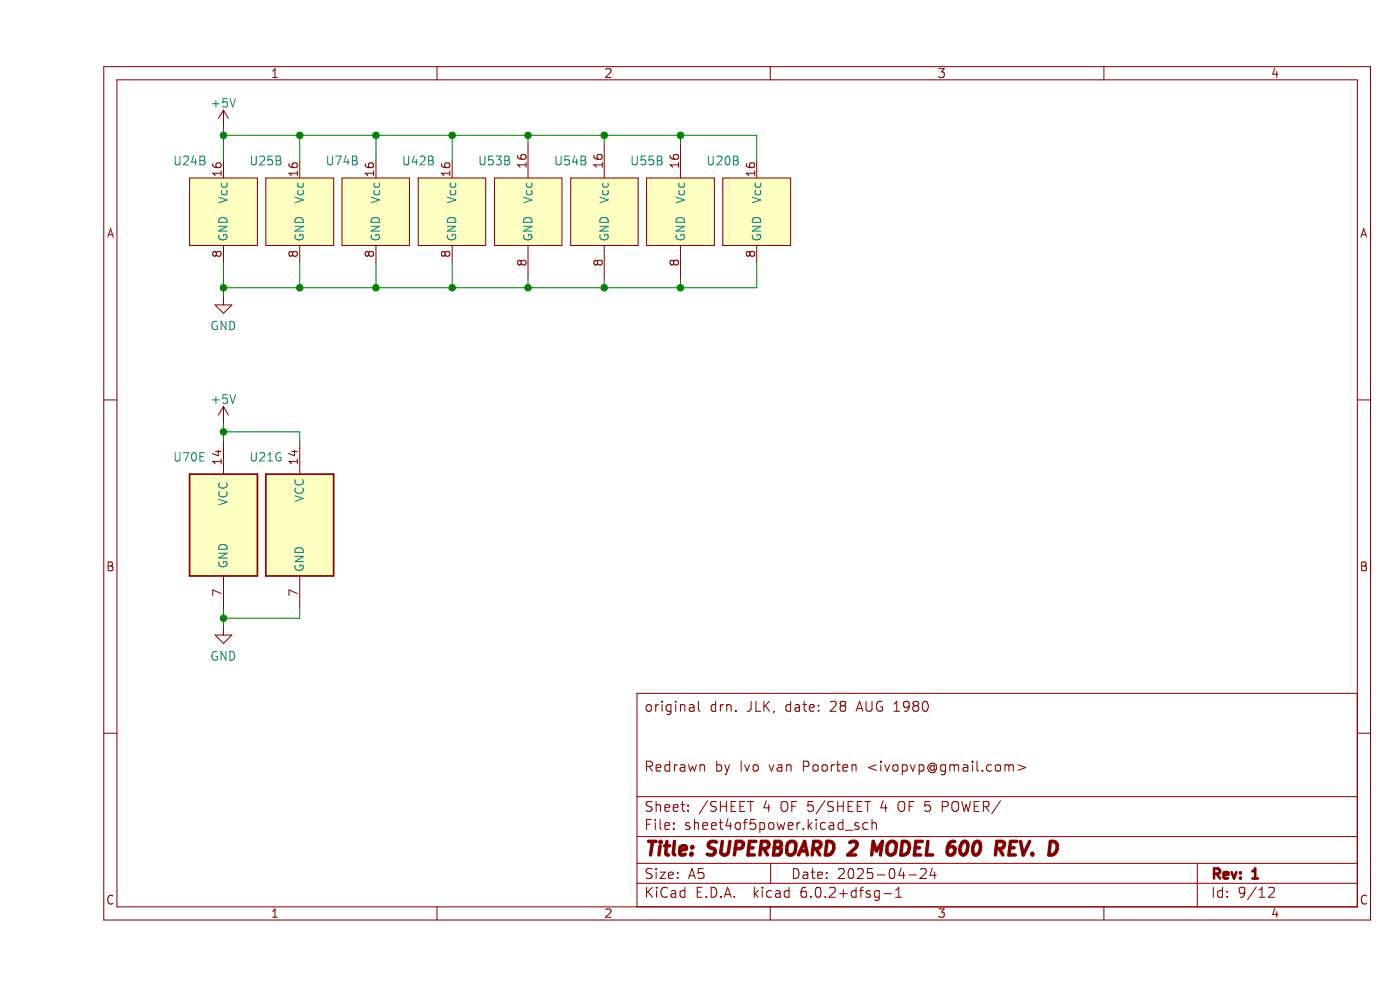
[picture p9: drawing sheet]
(kicad_sch (version 20211123) (generator eeschema)

 (paper "A5")

 (title_block
  (title "SUPERBOARD 2 MODEL 600 REV. D")
  (date "2025-04-24")
  (rev "1")
  (comment 1 "Redrawn by Ivo van Poorten <ivopvp@gmail.com>")
  (comment 4 "original drn. JLK, date: 28 AUG 1980")
  (comment 9 "original date: 28 AUG 1980"))

 (lib_symbols
  (symbol "74xx:74LS03" (pin_names (offset 1.016)) (in_bom yes) (on_board yes)
   (property "Reference" "U" (id 0) (at 0 1.27 0) (effects (font (size 1.27 1.27))))
   (property "Value" "74LS03" (id 1) (at 0 -1.27 0) (effects (font (size 1.27 1.27))))
   (property "Footprint" "" (id 2) (at 0 0 0) (effects (font (size 1.27 1.27)) hide))
   (property "Datasheet" "http://www.ti.com/lit/gpn/sn74LS03" (id 3) (at 0 0 0) (effects (font (size 1.27 1.27)) hide))
   (property "ki_locked" "" (id 4) (at 0 0 0) (effects (font (size 1.27 1.27))))
   (symbol "74LS03_1_1"
    (arc (start 0 -3.81) (mid 3.81 0) (end 0 3.81) (stroke (width 0.254) (type default) (color 0 0 0 0)) (fill (type background)))
    (polyline (pts (xy 0 3.81) (xy -3.81 3.81) (xy -3.81 -3.81) (xy 0 -3.81)) (stroke (width 0.254) (type default) (color 0 0 0 0)) (fill (type background)))
    (pin input line (at -7.62 2.54 0) (length 3.81) (name "~" (effects (font (size 1.27 1.27)))) (number "1" (effects (font (size 1.27 1.27)))))
    (pin input line (at -7.62 -2.54 0) (length 3.81) (name "~" (effects (font (size 1.27 1.27)))) (number "2" (effects (font (size 1.27 1.27)))))
    (pin open_collector inverted (at 7.62 0 180) (length 3.81) (name "~" (effects (font (size 1.27 1.27)))) (number "3" (effects (font (size 1.27 1.27))))))
   (symbol "74LS03_1_2"
    (arc (start -3.81 -3.81) (mid -2.589 0) (end -3.81 3.81) (stroke (width 0.254) (type default) (color 0 0 0 0)) (fill (type none)))
    (arc (start -0.6096 -3.81) (mid 2.1855 -2.584) (end 3.81 0) (stroke (width 0.254) (type default) (color 0 0 0 0)) (fill (type background)))
    (polyline (pts (xy -3.81 -3.81) (xy -0.635 -3.81)) (stroke (width 0.254) (type default) (color 0 0 0 0)) (fill (type background)))
    (polyline (pts (xy -3.81 3.81) (xy -0.635 3.81)) (stroke (width 0.254) (type default) (color 0 0 0 0)) (fill (type background)))
    (polyline (pts (xy -0.635 3.81) (xy -3.81 3.81) (xy -3.81 3.81) (xy -3.556 3.4036) (xy -3.0226 2.2606) (xy -2.6924 1.0414) (xy -2.6162 -0.254) (xy -2.7686 -1.4986) (xy -3.175 -2.7178) (xy -3.81 -3.81) (xy -3.81 -3.81) (xy -0.635 -3.81)) (stroke (width -25.4) (type default) (color 0 0 0 0)) (fill (type background)))
    (arc (start 3.81 0) (mid 2.1928 2.5925) (end -0.6096 3.81) (stroke (width 0.254) (type default) (color 0 0 0 0)) (fill (type background)))
    (pin input inverted (at -7.62 2.54 0) (length 4.318) (name "~" (effects (font (size 1.27 1.27)))) (number "1" (effects (font (size 1.27 1.27)))))
    (pin input inverted (at -7.62 -2.54 0) (length 4.318) (name "~" (effects (font (size 1.27 1.27)))) (number "2" (effects (font (size 1.27 1.27)))))
    (pin open_collector line (at 7.62 0 180) (length 3.81) (name "~" (effects (font (size 1.27 1.27)))) (number "3" (effects (font (size 1.27 1.27))))))
   (symbol "74LS03_2_1"
    (arc (start 0 -3.81) (mid 3.81 0) (end 0 3.81) (stroke (width 0.254) (type default) (color 0 0 0 0)) (fill (type background)))
    (polyline (pts (xy 0 3.81) (xy -3.81 3.81) (xy -3.81 -3.81) (xy 0 -3.81)) (stroke (width 0.254) (type default) (color 0 0 0 0)) (fill (type background)))
    (pin input line (at -7.62 2.54 0) (length 3.81) (name "~" (effects (font (size 1.27 1.27)))) (number "4" (effects (font (size 1.27 1.27)))))
    (pin input line (at -7.62 -2.54 0) (length 3.81) (name "~" (effects (font (size 1.27 1.27)))) (number "5" (effects (font (size 1.27 1.27)))))
    (pin open_collector inverted (at 7.62 0 180) (length 3.81) (name "~" (effects (font (size 1.27 1.27)))) (number "6" (effects (font (size 1.27 1.27))))))
   (symbol "74LS03_2_2"
    (arc (start -3.81 -3.81) (mid -2.589 0) (end -3.81 3.81) (stroke (width 0.254) (type default) (color 0 0 0 0)) (fill (type none)))
    (arc (start -0.6096 -3.81) (mid 2.1855 -2.584) (end 3.81 0) (stroke (width 0.254) (type default) (color 0 0 0 0)) (fill (type background)))
    (polyline (pts (xy -3.81 -3.81) (xy -0.635 -3.81)) (stroke (width 0.254) (type default) (color 0 0 0 0)) (fill (type background)))
    (polyline (pts (xy -3.81 3.81) (xy -0.635 3.81)) (stroke (width 0.254) (type default) (color 0 0 0 0)) (fill (type background)))
    (polyline (pts (xy -0.635 3.81) (xy -3.81 3.81) (xy -3.81 3.81) (xy -3.556 3.4036) (xy -3.0226 2.2606) (xy -2.6924 1.0414) (xy -2.6162 -0.254) (xy -2.7686 -1.4986) (xy -3.175 -2.7178) (xy -3.81 -3.81) (xy -3.81 -3.81) (xy -0.635 -3.81)) (stroke (width -25.4) (type default) (color 0 0 0 0)) (fill (type background)))
    (arc (start 3.81 0) (mid 2.1928 2.5925) (end -0.6096 3.81) (stroke (width 0.254) (type default) (color 0 0 0 0)) (fill (type background)))
    (pin input inverted (at -7.62 2.54 0) (length 4.318) (name "~" (effects (font (size 1.27 1.27)))) (number "4" (effects (font (size 1.27 1.27)))))
    (pin input inverted (at -7.62 -2.54 0) (length 4.318) (name "~" (effects (font (size 1.27 1.27)))) (number "5" (effects (font (size 1.27 1.27)))))
    (pin open_collector line (at 7.62 0 180) (length 3.81) (name "~" (effects (font (size 1.27 1.27)))) (number "6" (effects (font (size 1.27 1.27))))))
   (symbol "74LS03_3_1"
    (arc (start 0 -3.81) (mid 3.81 0) (end 0 3.81) (stroke (width 0.254) (type default) (color 0 0 0 0)) (fill (type background)))
    (polyline (pts (xy 0 3.81) (xy -3.81 3.81) (xy -3.81 -3.81) (xy 0 -3.81)) (stroke (width 0.254) (type default) (color 0 0 0 0)) (fill (type background)))
    (pin input line (at -7.62 -2.54 0) (length 3.81) (name "~" (effects (font (size 1.27 1.27)))) (number "10" (effects (font (size 1.27 1.27)))))
    (pin open_collector inverted (at 7.62 0 180) (length 3.81) (name "~" (effects (font (size 1.27 1.27)))) (number "8" (effects (font (size 1.27 1.27)))))
    (pin input line (at -7.62 2.54 0) (length 3.81) (name "~" (effects (font (size 1.27 1.27)))) (number "9" (effects (font (size 1.27 1.27))))))
   (symbol "74LS03_3_2"
    (arc (start -3.81 -3.81) (mid -2.589 0) (end -3.81 3.81) (stroke (width 0.254) (type default) (color 0 0 0 0)) (fill (type none)))
    (arc (start -0.6096 -3.81) (mid 2.1855 -2.584) (end 3.81 0) (stroke (width 0.254) (type default) (color 0 0 0 0)) (fill (type background)))
    (polyline (pts (xy -3.81 -3.81) (xy -0.635 -3.81)) (stroke (width 0.254) (type default) (color 0 0 0 0)) (fill (type background)))
    (polyline (pts (xy -3.81 3.81) (xy -0.635 3.81)) (stroke (width 0.254) (type default) (color 0 0 0 0)) (fill (type background)))
    (polyline (pts (xy -0.635 3.81) (xy -3.81 3.81) (xy -3.81 3.81) (xy -3.556 3.4036) (xy -3.0226 2.2606) (xy -2.6924 1.0414) (xy -2.6162 -0.254) (xy -2.7686 -1.4986) (xy -3.175 -2.7178) (xy -3.81 -3.81) (xy -3.81 -3.81) (xy -0.635 -3.81)) (stroke (width -25.4) (type default) (color 0 0 0 0)) (fill (type background)))
    (arc (start 3.81 0) (mid 2.1928 2.5925) (end -0.6096 3.81) (stroke (width 0.254) (type default) (color 0 0 0 0)) (fill (type background)))
    (pin input inverted (at -7.62 -2.54 0) (length 4.318) (name "~" (effects (font (size 1.27 1.27)))) (number "10" (effects (font (size 1.27 1.27)))))
    (pin open_collector line (at 7.62 0 180) (length 3.81) (name "~" (effects (font (size 1.27 1.27)))) (number "8" (effects (font (size 1.27 1.27)))))
    (pin input inverted (at -7.62 2.54 0) (length 4.318) (name "~" (effects (font (size 1.27 1.27)))) (number "9" (effects (font (size 1.27 1.27))))))
   (symbol "74LS03_4_1"
    (arc (start 0 -3.81) (mid 3.81 0) (end 0 3.81) (stroke (width 0.254) (type default) (color 0 0 0 0)) (fill (type background)))
    (polyline (pts (xy 0 3.81) (xy -3.81 3.81) (xy -3.81 -3.81) (xy 0 -3.81)) (stroke (width 0.254) (type default) (color 0 0 0 0)) (fill (type background)))
    (pin open_collector inverted (at 7.62 0 180) (length 3.81) (name "~" (effects (font (size 1.27 1.27)))) (number "11" (effects (font (size 1.27 1.27)))))
    (pin input line (at -7.62 2.54 0) (length 3.81) (name "~" (effects (font (size 1.27 1.27)))) (number "12" (effects (font (size 1.27 1.27)))))
    (pin input line (at -7.62 -2.54 0) (length 3.81) (name "~" (effects (font (size 1.27 1.27)))) (number "13" (effects (font (size 1.27 1.27))))))
   (symbol "74LS03_4_2"
    (arc (start -3.81 -3.81) (mid -2.589 0) (end -3.81 3.81) (stroke (width 0.254) (type default) (color 0 0 0 0)) (fill (type none)))
    (arc (start -0.6096 -3.81) (mid 2.1855 -2.584) (end 3.81 0) (stroke (width 0.254) (type default) (color 0 0 0 0)) (fill (type background)))
    (polyline (pts (xy -3.81 -3.81) (xy -0.635 -3.81)) (stroke (width 0.254) (type default) (color 0 0 0 0)) (fill (type background)))
    (polyline (pts (xy -3.81 3.81) (xy -0.635 3.81)) (stroke (width 0.254) (type default) (color 0 0 0 0)) (fill (type background)))
    (polyline (pts (xy -0.635 3.81) (xy -3.81 3.81) (xy -3.81 3.81) (xy -3.556 3.4036) (xy -3.0226 2.2606) (xy -2.6924 1.0414) (xy -2.6162 -0.254) (xy -2.7686 -1.4986) (xy -3.175 -2.7178) (xy -3.81 -3.81) (xy -3.81 -3.81) (xy -0.635 -3.81)) (stroke (width -25.4) (type default) (color 0 0 0 0)) (fill (type background)))
    (arc (start 3.81 0) (mid 2.1928 2.5925) (end -0.6096 3.81) (stroke (width 0.254) (type default) (color 0 0 0 0)) (fill (type background)))
    (pin open_collector line (at 7.62 0 180) (length 3.81) (name "~" (effects (font (size 1.27 1.27)))) (number "11" (effects (font (size 1.27 1.27)))))
    (pin input inverted (at -7.62 2.54 0) (length 4.318) (name "~" (effects (font (size 1.27 1.27)))) (number "12" (effects (font (size 1.27 1.27)))))
    (pin input inverted (at -7.62 -2.54 0) (length 4.318) (name "~" (effects (font (size 1.27 1.27)))) (number "13" (effects (font (size 1.27 1.27))))))
   (symbol "74LS03_5_0"
    (pin power_in line (at 0 12.7 270) (length 5.08) (name "VCC" (effects (font (size 1.27 1.27)))) (number "14" (effects (font (size 1.27 1.27)))))
    (pin power_in line (at 0 -12.7 90) (length 5.08) (name "GND" (effects (font (size 1.27 1.27)))) (number "7" (effects (font (size 1.27 1.27))))))
   (symbol "74LS03_5_1"
    (rectangle (start -5.08 7.62) (end 5.08 -7.62) (stroke (width 0.254) (type default) (color 0 0 0 0)) (fill (type background)))))
  (symbol "74xx:74LS04" (in_bom yes) (on_board yes)
   (property "Reference" "U" (id 0) (at 0 1.27 0) (effects (font (size 1.27 1.27))))
   (property "Value" "74LS04" (id 1) (at 0 -1.27 0) (effects (font (size 1.27 1.27))))
   (property "Footprint" "" (id 2) (at 0 0 0) (effects (font (size 1.27 1.27)) hide))
   (property "Datasheet" "http://www.ti.com/lit/gpn/sn74LS04" (id 3) (at 0 0 0) (effects (font (size 1.27 1.27)) hide))
   (property "ki_locked" "" (id 4) (at 0 0 0) (effects (font (size 1.27 1.27))))
   (symbol "74LS04_1_0"
    (polyline (pts (xy -3.81 3.81) (xy -3.81 -3.81) (xy 3.81 0) (xy -3.81 3.81)) (stroke (width 0.254) (type default) (color 0 0 0 0)) (fill (type background)))
    (pin input line (at -7.62 0 0) (length 3.81) (name "~" (effects (font (size 1.27 1.27)))) (number "1" (effects (font (size 1.27 1.27)))))
    (pin output inverted (at 7.62 0 180) (length 3.81) (name "~" (effects (font (size 1.27 1.27)))) (number "2" (effects (font (size 1.27 1.27))))))
   (symbol "74LS04_2_0"
    (polyline (pts (xy -3.81 3.81) (xy -3.81 -3.81) (xy 3.81 0) (xy -3.81 3.81)) (stroke (width 0.254) (type default) (color 0 0 0 0)) (fill (type background)))
    (pin input line (at -7.62 0 0) (length 3.81) (name "~" (effects (font (size 1.27 1.27)))) (number "3" (effects (font (size 1.27 1.27)))))
    (pin output inverted (at 7.62 0 180) (length 3.81) (name "~" (effects (font (size 1.27 1.27)))) (number "4" (effects (font (size 1.27 1.27))))))
   (symbol "74LS04_3_0"
    (polyline (pts (xy -3.81 3.81) (xy -3.81 -3.81) (xy 3.81 0) (xy -3.81 3.81)) (stroke (width 0.254) (type default) (color 0 0 0 0)) (fill (type background)))
    (pin input line (at -7.62 0 0) (length 3.81) (name "~" (effects (font (size 1.27 1.27)))) (number "5" (effects (font (size 1.27 1.27)))))
    (pin output inverted (at 7.62 0 180) (length 3.81) (name "~" (effects (font (size 1.27 1.27)))) (number "6" (effects (font (size 1.27 1.27))))))
   (symbol "74LS04_4_0"
    (polyline (pts (xy -3.81 3.81) (xy -3.81 -3.81) (xy 3.81 0) (xy -3.81 3.81)) (stroke (width 0.254) (type default) (color 0 0 0 0)) (fill (type background)))
    (pin output inverted (at 7.62 0 180) (length 3.81) (name "~" (effects (font (size 1.27 1.27)))) (number "8" (effects (font (size 1.27 1.27)))))
    (pin input line (at -7.62 0 0) (length 3.81) (name "~" (effects (font (size 1.27 1.27)))) (number "9" (effects (font (size 1.27 1.27))))))
   (symbol "74LS04_5_0"
    (polyline (pts (xy -3.81 3.81) (xy -3.81 -3.81) (xy 3.81 0) (xy -3.81 3.81)) (stroke (width 0.254) (type default) (color 0 0 0 0)) (fill (type background)))
    (pin output inverted (at 7.62 0 180) (length 3.81) (name "~" (effects (font (size 1.27 1.27)))) (number "10" (effects (font (size 1.27 1.27)))))
    (pin input line (at -7.62 0 0) (length 3.81) (name "~" (effects (font (size 1.27 1.27)))) (number "11" (effects (font (size 1.27 1.27))))))
   (symbol "74LS04_6_0"
    (polyline (pts (xy -3.81 3.81) (xy -3.81 -3.81) (xy 3.81 0) (xy -3.81 3.81)) (stroke (width 0.254) (type default) (color 0 0 0 0)) (fill (type background)))
    (pin output inverted (at 7.62 0 180) (length 3.81) (name "~" (effects (font (size 1.27 1.27)))) (number "12" (effects (font (size 1.27 1.27)))))
    (pin input line (at -7.62 0 0) (length 3.81) (name "~" (effects (font (size 1.27 1.27)))) (number "13" (effects (font (size 1.27 1.27))))))
   (symbol "74LS04_7_0"
    (pin power_in line (at 0 12.7 270) (length 5.08) (name "VCC" (effects (font (size 1.27 1.27)))) (number "14" (effects (font (size 1.27 1.27)))))
    (pin power_in line (at 0 -12.7 90) (length 5.08) (name "GND" (effects (font (size 1.27 1.27)))) (number "7" (effects (font (size 1.27 1.27))))))
   (symbol "74LS04_7_1"
    (rectangle (start -5.08 7.62) (end 5.08 -7.62) (stroke (width 0.254) (type default) (color 0 0 0 0)) (fill (type background)))))
  (symbol "OSI600D:8T28 RE{slash}BE AT BOTTOM MIRRORED" (in_bom yes) (on_board yes)
   (property "Reference" "U" (id 0) (at 6.35 6.35 0) (effects (font (size 1.27 1.27)) (justify left)))
   (property "Value" "8T28 RE{slash}BE AT BOTTOM MIRRORED" (id 1) (at -6.35 6.35 0) (effects (font (size 1.27 1.27)) hide))
   (property "Footprint" "" (id 2) (at -10.16 5.08 0) (effects (font (size 1.27 1.27)) hide))
   (property "Datasheet" "" (id 3) (at -10.16 5.08 0) (effects (font (size 1.27 1.27)) hide))
   (property "ki_locked" "" (id 4) (at 0 0 0) (effects (font (size 1.27 1.27))))
   (symbol "8T28 RE{slash}BE AT BOTTOM MIRRORED_1_0"
    (text "2" (at 0 -13.97 0) (effects (font (size 2.54 2.54))))
    (text "8" (at 0 -17.78 0) (effects (font (size 2.54 2.54))))
    (text "8" (at 0 -6.35 0) (effects (font (size 2.54 2.54))))
    (text "T" (at 0 -10.16 0) (effects (font (size 2.54 2.54)))))
   (symbol "8T28 RE{slash}BE AT BOTTOM MIRRORED_1_1"
    (rectangle (start -6.35 0) (end 6.35 -25.4) (stroke (width 0.1524) (type default) (color 0 0 0 0)) (fill (type background)))
    (pin input inverted (at -2.54 -30.48 90) (length 5.08) (name "RE" (effects (font (size 1.27 1.27)))) (number "1" (effects (font (size 1.27 1.27)))))
    (pin bidirectional inverted (at 11.43 -2.54 180) (length 5.08) (name "B2" (effects (font (size 1.27 1.27)))) (number "10" (effects (font (size 1.27 1.27)))))
    (pin tri_state line (at -11.43 -2.54 0) (length 5.08) (name "R2" (effects (font (size 1.27 1.27)))) (number "11" (effects (font (size 1.27 1.27)))))
    (pin input line (at -11.43 -20.32 0) (length 5.08) (name "D3" (effects (font (size 1.27 1.27)))) (number "12" (effects (font (size 1.27 1.27)))))
    (pin bidirectional inverted (at 11.43 -17.78 180) (length 5.08) (name "B3" (effects (font (size 1.27 1.27)))) (number "13" (effects (font (size 1.27 1.27)))))
    (pin tri_state line (at -11.43 -17.78 0) (length 5.08) (name "R3" (effects (font (size 1.27 1.27)))) (number "14" (effects (font (size 1.27 1.27)))))
    (pin input line (at 2.54 -30.48 90) (length 5.08) (name "BE" (effects (font (size 1.27 1.27)))) (number "15" (effects (font (size 1.27 1.27)))))
    (pin tri_state line (at -11.43 -7.62 0) (length 5.08) (name "R0" (effects (font (size 1.27 1.27)))) (number "2" (effects (font (size 1.27 1.27)))))
    (pin bidirectional inverted (at 11.43 -7.62 180) (length 5.08) (name "B0" (effects (font (size 1.27 1.27)))) (number "3" (effects (font (size 1.27 1.27)))))
    (pin input line (at -11.43 -10.16 0) (length 5.08) (name "D0" (effects (font (size 1.27 1.27)))) (number "4" (effects (font (size 1.27 1.27)))))
    (pin tri_state line (at -11.43 -12.7 0) (length 5.08) (name "R1" (effects (font (size 1.27 1.27)))) (number "5" (effects (font (size 1.27 1.27)))))
    (pin bidirectional inverted (at 11.43 -12.7 180) (length 5.08) (name "B1" (effects (font (size 1.27 1.27)))) (number "6" (effects (font (size 1.27 1.27)))))
    (pin input line (at -11.43 -15.24 0) (length 5.08) (name "D1" (effects (font (size 1.27 1.27)))) (number "7" (effects (font (size 1.27 1.27)))))
    (pin input line (at -11.43 -5.08 0) (length 5.08) (name "D2" (effects (font (size 1.27 1.27)))) (number "9" (effects (font (size 1.27 1.27))))))
   (symbol "8T28 RE{slash}BE AT BOTTOM MIRRORED_2_1"
    (rectangle (start -5.08 0) (end 5.08 -10.16) (stroke (width 0.1524) (type default) (color 0 0 0 0)) (fill (type background)))
    (pin power_in line (at 0 2.54 270) (length 2.54) (name "Vcc" (effects (font (size 1.27 1.27)))) (number "16" (effects (font (size 1.27 1.27)))))
    (pin power_in line (at 0 -12.7 90) (length 2.54) (name "GND" (effects (font (size 1.27 1.27)))) (number "8" (effects (font (size 1.27 1.27)))))))
  (symbol "OSI600D:8T28 RE{slash}BE ON TOP MIRRORED" (in_bom yes) (on_board yes)
   (property "Reference" "U" (id 0) (at 5.08 12.7 0) (effects (font (size 1.27 1.27)) (justify left)))
   (property "Value" "8T28 RE{slash}BE ON TOP MIRRORED" (id 1) (at -6.35 12.7 0) (effects (font (size 1.27 1.27)) hide))
   (property "Footprint" "" (id 2) (at -8.89 -2.54 0) (effects (font (size 1.27 1.27)) hide))
   (property "Datasheet" "" (id 3) (at -8.89 -2.54 0) (effects (font (size 1.27 1.27)) hide))
   (property "ki_locked" "" (id 4) (at 0 0 0) (effects (font (size 1.27 1.27))))
   (symbol "8T28 RE{slash}BE ON TOP MIRRORED_1_0"
    (text "2" (at 0 -15.24 0) (effects (font (size 2.54 2.54))))
    (text "8" (at 0 -19.05 0) (effects (font (size 2.54 2.54))))
    (text "8" (at 0 -7.62 0) (effects (font (size 2.54 2.54))))
    (text "T" (at 0 -11.43 0) (effects (font (size 2.54 2.54)))))
   (symbol "8T28 RE{slash}BE ON TOP MIRRORED_1_1"
    (rectangle (start -6.35 0) (end 6.35 -25.4) (stroke (width 0.1524) (type default) (color 0 0 0 0)) (fill (type background)))
    (pin input inverted (at -2.54 5.08 270) (length 5.08) (name "RE" (effects (font (size 1.27 1.27)))) (number "1" (effects (font (size 1.27 1.27)))))
    (pin bidirectional inverted (at 11.43 -5.08 180) (length 5.08) (name "B2" (effects (font (size 1.27 1.27)))) (number "10" (effects (font (size 1.27 1.27)))))
    (pin tri_state line (at -11.43 -5.08 0) (length 5.08) (name "R2" (effects (font (size 1.27 1.27)))) (number "11" (effects (font (size 1.27 1.27)))))
    (pin input line (at -11.43 -22.86 0) (length 5.08) (name "D3" (effects (font (size 1.27 1.27)))) (number "12" (effects (font (size 1.27 1.27)))))
    (pin bidirectional inverted (at 11.43 -20.32 180) (length 5.08) (name "B3" (effects (font (size 1.27 1.27)))) (number "13" (effects (font (size 1.27 1.27)))))
    (pin tri_state line (at -11.43 -20.32 0) (length 5.08) (name "R3" (effects (font (size 1.27 1.27)))) (number "14" (effects (font (size 1.27 1.27)))))
    (pin input line (at 2.54 5.08 270) (length 5.08) (name "BE" (effects (font (size 1.27 1.27)))) (number "15" (effects (font (size 1.27 1.27)))))
    (pin tri_state line (at -11.43 -10.16 0) (length 5.08) (name "R0" (effects (font (size 1.27 1.27)))) (number "2" (effects (font (size 1.27 1.27)))))
    (pin bidirectional inverted (at 11.43 -10.16 180) (length 5.08) (name "B0" (effects (font (size 1.27 1.27)))) (number "3" (effects (font (size 1.27 1.27)))))
    (pin input line (at -11.43 -12.7 0) (length 5.08) (name "D0" (effects (font (size 1.27 1.27)))) (number "4" (effects (font (size 1.27 1.27)))))
    (pin tri_state line (at -11.43 -15.24 0) (length 5.08) (name "R1" (effects (font (size 1.27 1.27)))) (number "5" (effects (font (size 1.27 1.27)))))
    (pin bidirectional inverted (at 11.43 -15.24 180) (length 5.08) (name "B1" (effects (font (size 1.27 1.27)))) (number "6" (effects (font (size 1.27 1.27)))))
    (pin input line (at -11.43 -17.78 0) (length 5.08) (name "D1" (effects (font (size 1.27 1.27)))) (number "7" (effects (font (size 1.27 1.27)))))
    (pin input line (at -11.43 -7.62 0) (length 5.08) (name "D2" (effects (font (size 1.27 1.27)))) (number "9" (effects (font (size 1.27 1.27))))))
   (symbol "8T28 RE{slash}BE ON TOP MIRRORED_2_1"
    (rectangle (start -5.08 0) (end 5.08 -10.16) (stroke (width 0.1524) (type default) (color 0 0 0 0)) (fill (type background)))
    (pin power_in line (at 0 2.54 270) (length 2.54) (name "Vcc" (effects (font (size 1.27 1.27)))) (number "16" (effects (font (size 1.27 1.27)))))
    (pin power_in line (at 0 -12.7 90) (length 2.54) (name "GND" (effects (font (size 1.27 1.27)))) (number "8" (effects (font (size 1.27 1.27)))))))
  (symbol "OSI600D:LS138 U20" (in_bom yes) (on_board yes)
   (property "Reference" "U" (id 0) (at 0 3.81 0) (effects (font (size 1.27 1.27))))
   (property "Value" "LS138 U20" (id 1) (at 0 1.27 0) (effects (font (size 1.27 1.27))))
   (property "Footprint" "" (id 2) (at 0 0 0) (effects (font (size 1.27 1.27)) hide))
   (property "Datasheet" "" (id 3) (at 0 0 0) (effects (font (size 1.27 1.27)) hide))
   (symbol "LS138 U20_1_0"
    (rectangle (start 0 0) (end 12.7 -20.32) (stroke (width 0.1524) (type default) (color 0 0 0 0)) (fill (type background)))
    (text "1" (at 6.35 -10.16 0) (effects (font (size 1.905 1.905))))
    (text "3" (at 6.35 -12.7 0) (effects (font (size 1.905 1.905))))
    (text "8" (at 6.35 -15.24 0) (effects (font (size 1.905 1.905))))
    (text "L" (at 6.35 -5.08 0) (effects (font (size 1.905 1.905))))
    (text "S" (at 6.35 -7.62 0) (effects (font (size 1.905 1.905))))
    (pin no_connect inverted (at 30.48 -11.43 90) (length 2.54) hide (name "Y1" (effects (font (size 1.27 1.27)))) (number "14" (effects (font (size 1.27 1.27))))))
   (symbol "LS138 U20_1_1"
    (pin input line (at -5.08 -2.54 0) (length 5.08) (name "A" (effects (font (size 1.27 1.27)))) (number "1" (effects (font (size 1.27 1.27)))))
    (pin output inverted (at 17.78 -5.08 180) (length 5.08) (name "Y5" (effects (font (size 1.27 1.27)))) (number "10" (effects (font (size 1.27 1.27)))))
    (pin output inverted (at 17.78 -12.7 180) (length 5.08) (name "Y4" (effects (font (size 1.27 1.27)))) (number "11" (effects (font (size 1.27 1.27)))))
    (pin output inverted (at 17.78 -7.62 180) (length 5.08) (name "Y3" (effects (font (size 1.27 1.27)))) (number "12" (effects (font (size 1.27 1.27)))))
    (pin output inverted (at 17.78 -17.78 180) (length 5.08) (name "Y2" (effects (font (size 1.27 1.27)))) (number "13" (effects (font (size 1.27 1.27)))))
    (pin output inverted (at 17.78 -10.16 180) (length 5.08) (name "Y0" (effects (font (size 1.27 1.27)))) (number "15" (effects (font (size 1.27 1.27)))))
    (pin input line (at -5.08 -5.08 0) (length 5.08) (name "B" (effects (font (size 1.27 1.27)))) (number "2" (effects (font (size 1.27 1.27)))))
    (pin input line (at -5.08 -7.62 0) (length 5.08) (name "C" (effects (font (size 1.27 1.27)))) (number "3" (effects (font (size 1.27 1.27)))))
    (pin input inverted (at -5.08 -15.24 0) (length 5.08) (name "G2A" (effects (font (size 1.27 1.27)))) (number "4" (effects (font (size 1.27 1.27)))))
    (pin input inverted (at -5.08 -17.78 0) (length 5.08) (name "G2B" (effects (font (size 1.27 1.27)))) (number "5" (effects (font (size 1.27 1.27)))))
    (pin input line (at -5.08 -12.7 0) (length 5.08) (name "G1" (effects (font (size 1.27 1.27)))) (number "6" (effects (font (size 1.27 1.27)))))
    (pin output inverted (at 17.78 -2.54 180) (length 5.08) (name "Y7" (effects (font (size 1.27 1.27)))) (number "7" (effects (font (size 1.27 1.27)))))
    (pin output inverted (at 17.78 -15.24 180) (length 5.08) (name "Y6" (effects (font (size 1.27 1.27)))) (number "9" (effects (font (size 1.27 1.27))))))
   (symbol "LS138 U20_2_0"
    (rectangle (start 0 0) (end 10.16 -10.16) (stroke (width 0.1524) (type default) (color 0 0 0 0)) (fill (type background))))
   (symbol "LS138 U20_2_1"
    (pin power_in line (at 5.08 2.54 270) (length 2.54) (name "Vcc" (effects (font (size 1.27 1.27)))) (number "16" (effects (font (size 1.27 1.27)))))
    (pin power_in line (at 5.08 -12.7 90) (length 2.54) (name "GND" (effects (font (size 1.27 1.27)))) (number "8" (effects (font (size 1.27 1.27)))))))
  (symbol "OSI600D:LS157 ALT" (in_bom yes) (on_board yes)
   (property "Reference" "U" (id 0) (at -3.81 3.81 0) (effects (font (size 1.27 1.27))))
   (property "Value" "LS157 ALT" (id 1) (at -3.81 1.27 0) (effects (font (size 1.27 1.27)) hide))
   (property "Footprint" "" (id 2) (at -3.81 0 0) (effects (font (size 1.27 1.27)) hide))
   (property "Datasheet" "" (id 3) (at -3.81 0 0) (effects (font (size 1.27 1.27)) hide))
   (symbol "LS157 ALT_1_0"
    (rectangle (start 0 0) (end 10.16 -21.59) (stroke (width 0.1524) (type default) (color 0 0 0 0)) (fill (type background)))
    (text "1" (at 5.08 -10.16 0) (effects (font (size 1.905 1.905))))
    (text "5" (at 5.08 -12.7 0) (effects (font (size 1.905 1.905))))
    (text "7" (at 5.08 -15.24 0) (effects (font (size 1.905 1.905))))
    (text "L" (at 5.08 -5.08 0) (effects (font (size 1.905 1.905))))
    (text "S" (at 5.08 -7.62 0) (effects (font (size 1.905 1.905)))))
   (symbol "LS157 ALT_1_1"
    (pin input line (at 3.81 -26.67 90) (length 5.08) (name "S" (effects (font (size 1.27 1.27)))) (number "1" (effects (font (size 1.27 1.27)))))
    (pin input line (at -2.54 -16.51 0) (length 2.54) (name "3B" (effects (font (size 1.27 1.27)))) (number "10" (effects (font (size 1.27 1.27)))))
    (pin input line (at -2.54 -6.35 0) (length 2.54) (name "3A" (effects (font (size 1.27 1.27)))) (number "11" (effects (font (size 1.27 1.27)))))
    (pin output line (at 12.7 -16.51 180) (length 2.54) (name "4Y" (effects (font (size 1.27 1.27)))) (number "12" (effects (font (size 1.27 1.27)))))
    (pin input line (at -2.54 -19.05 0) (length 2.54) (name "4B" (effects (font (size 1.27 1.27)))) (number "13" (effects (font (size 1.27 1.27)))))
    (pin input line (at -2.54 -8.89 0) (length 2.54) (name "4A" (effects (font (size 1.27 1.27)))) (number "14" (effects (font (size 1.27 1.27)))))
    (pin input inverted (at 6.35 -26.67 90) (length 5.08) (name "G" (effects (font (size 1.27 1.27)))) (number "15" (effects (font (size 1.27 1.27)))))
    (pin input line (at -2.54 -1.27 0) (length 2.54) (name "1A" (effects (font (size 1.27 1.27)))) (number "2" (effects (font (size 1.27 1.27)))))
    (pin input line (at -2.54 -11.43 0) (length 2.54) (name "1B" (effects (font (size 1.27 1.27)))) (number "3" (effects (font (size 1.27 1.27)))))
    (pin output line (at 12.7 -1.27 180) (length 2.54) (name "1Y" (effects (font (size 1.27 1.27)))) (number "4" (effects (font (size 1.27 1.27)))))
    (pin input line (at -2.54 -3.81 0) (length 2.54) (name "2A" (effects (font (size 1.27 1.27)))) (number "5" (effects (font (size 1.27 1.27)))))
    (pin input line (at -2.54 -13.97 0) (length 2.54) (name "2B" (effects (font (size 1.27 1.27)))) (number "6" (effects (font (size 1.27 1.27)))))
    (pin output line (at 12.7 -6.35 180) (length 2.54) (name "2Y" (effects (font (size 1.27 1.27)))) (number "7" (effects (font (size 1.27 1.27)))))
    (pin output line (at 12.7 -11.43 180) (length 2.54) (name "3Y" (effects (font (size 1.27 1.27)))) (number "9" (effects (font (size 1.27 1.27))))))
   (symbol "LS157 ALT_2_0"
    (rectangle (start 0 0) (end 10.16 -10.16) (stroke (width 0.1524) (type default) (color 0 0 0 0)) (fill (type background))))
   (symbol "LS157 ALT_2_1"
    (pin power_in line (at 5.08 5.08 270) (length 5.08) (name "Vcc" (effects (font (size 1.27 1.27)))) (number "16" (effects (font (size 1.27 1.27)))))
    (pin power_in line (at 5.08 -15.24 90) (length 5.08) (name "GND" (effects (font (size 1.27 1.27)))) (number "8" (effects (font (size 1.27 1.27)))))))
  (symbol "OSI600D:LS165" (in_bom yes) (on_board yes)
   (property "Reference" "U" (id 0) (at -3.81 5.08 0) (effects (font (size 1.27 1.27))))
   (property "Value" "LS165" (id 1) (at -3.81 2.54 0) (effects (font (size 1.27 1.27))))
   (property "Footprint" "" (id 2) (at -3.81 2.54 0) (effects (font (size 1.27 1.27)) hide))
   (property "Datasheet" "" (id 3) (at -3.81 2.54 0) (effects (font (size 1.27 1.27)) hide))
   (symbol "LS165_1_0"
    (rectangle (start 0 0) (end 11.43 -30.48) (stroke (width 0.1524) (type default) (color 0 0 0 0)) (fill (type background)))
    (text "1" (at 5.08 -12.7 0) (effects (font (size 1.905 1.905))))
    (text "5" (at 5.08 -17.78 0) (effects (font (size 1.905 1.905))))
    (text "6" (at 5.08 -15.24 0) (effects (font (size 1.905 1.905))))
    (text "L" (at 5.08 -7.62 0) (effects (font (size 1.905 1.905))))
    (text "S" (at 5.08 -10.16 0) (effects (font (size 1.905 1.905))))
    (pin no_connect inverted (at 25.4 -12.7 90) (length 2.54) hide (name "~{QH}" (effects (font (size 1.27 1.27)))) (number "7" (effects (font (size 1.27 1.27))))))
   (symbol "LS165_1_1"
    (pin input line (at -2.54 -22.86 0) (length 2.54) (name "SH/~{LD}" (effects (font (size 1.27 1.27)))) (number "1" (effects (font (size 1.27 1.27)))))
    (pin input line (at 7.62 -35.56 90) (length 5.08) (name "SER" (effects (font (size 1.27 1.27)))) (number "10" (effects (font (size 1.27 1.27)))))
    (pin input line (at -2.54 -20.32 0) (length 2.54) (name "A" (effects (font (size 1.27 1.27)))) (number "11" (effects (font (size 1.27 1.27)))))
    (pin input line (at -2.54 -17.78 0) (length 2.54) (name "B" (effects (font (size 1.27 1.27)))) (number "12" (effects (font (size 1.27 1.27)))))
    (pin input line (at -2.54 -15.24 0) (length 2.54) (name "C" (effects (font (size 1.27 1.27)))) (number "13" (effects (font (size 1.27 1.27)))))
    (pin input line (at -2.54 -12.7 0) (length 2.54) (name "D" (effects (font (size 1.27 1.27)))) (number "14" (effects (font (size 1.27 1.27)))))
    (pin input inverted (at 3.81 -35.56 90) (length 5.08) (name "~{CE}" (effects (font (size 1.27 1.27)))) (number "15" (effects (font (size 1.27 1.27)))))
    (pin input clock (at -2.54 -25.4 0) (length 2.54) (name "CLK" (effects (font (size 1.27 1.27)))) (number "2" (effects (font (size 1.27 1.27)))))
    (pin input line (at -2.54 -10.16 0) (length 2.54) (name "E" (effects (font (size 1.27 1.27)))) (number "3" (effects (font (size 1.27 1.27)))))
    (pin input line (at -2.54 -7.62 0) (length 2.54) (name "F" (effects (font (size 1.27 1.27)))) (number "4" (effects (font (size 1.27 1.27)))))
    (pin input line (at -2.54 -5.08 0) (length 2.54) (name "G" (effects (font (size 1.27 1.27)))) (number "5" (effects (font (size 1.27 1.27)))))
    (pin input line (at -2.54 -2.54 0) (length 2.54) (name "H" (effects (font (size 1.27 1.27)))) (number "6" (effects (font (size 1.27 1.27)))))
    (pin output line (at 13.97 -2.54 180) (length 2.54) (name "QH" (effects (font (size 1.27 1.27)))) (number "9" (effects (font (size 1.27 1.27))))))
   (symbol "LS165_2_0"
    (rectangle (start 0 0) (end 10.16 -10.16) (stroke (width 0.1524) (type default) (color 0 0 0 0)) (fill (type background))))
   (symbol "LS165_2_1"
    (pin power_in line (at 5.08 2.54 270) (length 2.54) (name "Vcc" (effects (font (size 1.27 1.27)))) (number "16" (effects (font (size 1.27 1.27)))))
    (pin power_in line (at 5.08 -12.7 90) (length 2.54) (name "GND" (effects (font (size 1.27 1.27)))) (number "8" (effects (font (size 1.27 1.27)))))))
  (symbol "power:+5V" (power) (pin_names (offset 0)) (in_bom yes) (on_board yes)
   (property "Reference" "#PWR" (id 0) (at 0 -3.81 0) (effects (font (size 1.27 1.27)) hide))
   (property "Value" "+5V" (id 1) (at 0 3.556 0) (effects (font (size 1.27 1.27))))
   (property "Footprint" "" (id 2) (at 0 0 0) (effects (font (size 1.27 1.27)) hide))
   (property "Datasheet" "" (id 3) (at 0 0 0) (effects (font (size 1.27 1.27)) hide))
   (symbol "+5V_0_1"
    (polyline (pts (xy -0.762 1.27) (xy 0 2.54)) (stroke (width 0) (type default) (color 0 0 0 0)) (fill (type none)))
    (polyline (pts (xy 0 0) (xy 0 2.54)) (stroke (width 0) (type default) (color 0 0 0 0)) (fill (type none)))
    (polyline (pts (xy 0 2.54) (xy 0.762 1.27)) (stroke (width 0) (type default) (color 0 0 0 0)) (fill (type none))))
   (symbol "+5V_1_1"
    (pin power_in line (at 0 0 90) (length 0) hide (name "+5V" (effects (font (size 1.27 1.27)))) (number "1" (effects (font (size 1.27 1.27)))))))
  (symbol "power:GND" (power) (pin_names (offset 0)) (in_bom yes) (on_board yes)
   (property "Reference" "#PWR" (id 0) (at 0 -6.35 0) (effects (font (size 1.27 1.27)) hide))
   (property "Value" "GND" (id 1) (at 0 -3.81 0) (effects (font (size 1.27 1.27))))
   (property "Footprint" "" (id 2) (at 0 0 0) (effects (font (size 1.27 1.27)) hide))
   (property "Datasheet" "" (id 3) (at 0 0 0) (effects (font (size 1.27 1.27)) hide))
   (symbol "GND_0_1"
    (polyline (pts (xy 0 0) (xy 0 -1.27) (xy 1.27 -1.27) (xy 0 -2.54) (xy -1.27 -1.27) (xy 0 -1.27)) (stroke (width 0) (type default) (color 0 0 0 0)) (fill (type none))))
   (symbol "GND_1_1"
    (pin power_in line (at 0 0 270) (length 0) hide (name "GND" (effects (font (size 1.27 1.27)))) (number "1" (effects (font (size 1.27 1.27))))))))

 (junction (at 39.37 43.18) (diameter 0) (color 0 0 0 0))
 (junction (at 96.52 43.18) (diameter 0) (color 0 0 0 0))
 (junction (at 73.66 43.18) (diameter 0) (color 0 0 0 0))
 (junction (at 85.09 20.32) (diameter 0) (color 0 0 0 0))
 (junction (at 27.94 43.18) (diameter 0) (color 0 0 0 0))
 (junction (at 50.8 20.32) (diameter 0) (color 0 0 0 0))
 (junction (at 27.94 92.71) (diameter 0) (color 0 0 0 0))
 (junction (at 27.94 20.32) (diameter 0) (color 0 0 0 0))
 (junction (at 50.8 43.18) (diameter 0) (color 0 0 0 0))
 (junction (at 85.09 43.18) (diameter 0) (color 0 0 0 0))
 (junction (at 27.94 64.77) (diameter 0) (color 0 0 0 0))
 (junction (at 39.37 20.32) (diameter 0) (color 0 0 0 0))
 (junction (at 96.52 20.32) (diameter 0) (color 0 0 0 0))
 (junction (at 62.23 20.32) (diameter 0) (color 0 0 0 0))
 (junction (at 62.23 43.18) (diameter 0) (color 0 0 0 0))
 (junction (at 73.66 20.32) (diameter 0) (color 0 0 0 0))

 (wire (pts (xy 39.37 64.77) (xy 27.94 64.77)) (stroke (width 0) (type default) (color 0 0 0 0)))
 (wire (pts (xy 73.66 20.32) (xy 85.09 20.32)) (stroke (width 0) (type default) (color 0 0 0 0)))
 (wire (pts (xy 27.94 64.77) (xy 27.94 66.04)) (stroke (width 0) (type default) (color 0 0 0 0)))
 (wire (pts (xy 73.66 20.32) (xy 73.66 21.59)) (stroke (width 0) (type default) (color 0 0 0 0)))
 (wire (pts (xy 96.52 20.32) (xy 96.52 21.59)) (stroke (width 0) (type default) (color 0 0 0 0)))
 (wire (pts (xy 73.66 43.18) (xy 62.23 43.18)) (stroke (width 0) (type default) (color 0 0 0 0)))
 (wire (pts (xy 27.94 43.18) (xy 39.37 43.18)) (stroke (width 0) (type default) (color 0 0 0 0)))
 (wire (pts (xy 39.37 20.32) (xy 27.94 20.32)) (stroke (width 0) (type default) (color 0 0 0 0)))
 (wire (pts (xy 62.23 20.32) (xy 50.8 20.32)) (stroke (width 0) (type default) (color 0 0 0 0)))
 (wire (pts (xy 107.95 24.13) (xy 107.95 20.32)) (stroke (width 0) (type default) (color 0 0 0 0)))
 (wire (pts (xy 62.23 24.13) (xy 62.23 20.32)) (stroke (width 0) (type default) (color 0 0 0 0)))
 (wire (pts (xy 39.37 92.71) (xy 27.94 92.71)) (stroke (width 0) (type default) (color 0 0 0 0)))
 (wire (pts (xy 85.09 20.32) (xy 85.09 21.59)) (stroke (width 0) (type default) (color 0 0 0 0)))
 (wire (pts (xy 62.23 20.32) (xy 73.66 20.32)) (stroke (width 0) (type default) (color 0 0 0 0)))
 (wire (pts (xy 27.94 91.44) (xy 27.94 92.71)) (stroke (width 0) (type default) (color 0 0 0 0)))
 (wire (pts (xy 85.09 43.18) (xy 96.52 43.18)) (stroke (width 0) (type default) (color 0 0 0 0)))
 (wire (pts (xy 39.37 66.04) (xy 39.37 64.77)) (stroke (width 0) (type default) (color 0 0 0 0)))
 (wire (pts (xy 107.95 43.18) (xy 96.52 43.18)) (stroke (width 0) (type default) (color 0 0 0 0)))
 (wire (pts (xy 85.09 43.18) (xy 73.66 43.18)) (stroke (width 0) (type default) (color 0 0 0 0)))
 (wire (pts (xy 39.37 20.32) (xy 39.37 24.13)) (stroke (width 0) (type default) (color 0 0 0 0)))
 (wire (pts (xy 27.94 63.5) (xy 27.94 64.77)) (stroke (width 0) (type default) (color 0 0 0 0)))
 (wire (pts (xy 39.37 91.44) (xy 39.37 92.71)) (stroke (width 0) (type default) (color 0 0 0 0)))
 (wire (pts (xy 27.94 43.18) (xy 27.94 44.45)) (stroke (width 0) (type default) (color 0 0 0 0)))
 (wire (pts (xy 27.94 20.32) (xy 27.94 24.13)) (stroke (width 0) (type default) (color 0 0 0 0)))
 (wire (pts (xy 62.23 39.37) (xy 62.23 43.18)) (stroke (width 0) (type default) (color 0 0 0 0)))
 (wire (pts (xy 85.09 41.91) (xy 85.09 43.18)) (stroke (width 0) (type default) (color 0 0 0 0)))
 (wire (pts (xy 73.66 41.91) (xy 73.66 43.18)) (stroke (width 0) (type default) (color 0 0 0 0)))
 (wire (pts (xy 39.37 39.37) (xy 39.37 43.18)) (stroke (width 0) (type default) (color 0 0 0 0)))
 (wire (pts (xy 27.94 19.05) (xy 27.94 20.32)) (stroke (width 0) (type default) (color 0 0 0 0)))
 (wire (pts (xy 50.8 20.32) (xy 39.37 20.32)) (stroke (width 0) (type default) (color 0 0 0 0)))
 (wire (pts (xy 27.94 92.71) (xy 27.94 93.98)) (stroke (width 0) (type default) (color 0 0 0 0)))
 (wire (pts (xy 62.23 43.18) (xy 50.8 43.18)) (stroke (width 0) (type default) (color 0 0 0 0)))
 (wire (pts (xy 107.95 39.37) (xy 107.95 43.18)) (stroke (width 0) (type default) (color 0 0 0 0)))
 (wire (pts (xy 107.95 20.32) (xy 96.52 20.32)) (stroke (width 0) (type default) (color 0 0 0 0)))
 (wire (pts (xy 96.52 41.91) (xy 96.52 43.18)) (stroke (width 0) (type default) (color 0 0 0 0)))
 (wire (pts (xy 50.8 43.18) (xy 50.8 39.37)) (stroke (width 0) (type default) (color 0 0 0 0)))
 (wire (pts (xy 27.94 39.37) (xy 27.94 43.18)) (stroke (width 0) (type default) (color 0 0 0 0)))
 (wire (pts (xy 39.37 43.18) (xy 50.8 43.18)) (stroke (width 0) (type default) (color 0 0 0 0)))
 (wire (pts (xy 85.09 20.32) (xy 96.52 20.32)) (stroke (width 0) (type default) (color 0 0 0 0)))
 (wire (pts (xy 50.8 24.13) (xy 50.8 20.32)) (stroke (width 0) (type default) (color 0 0 0 0)))

 (symbol (lib_id "74xx:74LS04") (at 39.37 78.74 0) (unit 7) (in_bom yes) (on_board yes)
  (property "Reference" "U21" (id 0) (at 31.75 68.58 0) (effects (font (size 1.27 1.27)) (justify left)))
  (property "Value" "LS04" (id 1) (at 45.212 80.4422 0) (effects (font (size 1.27 1.27)) (justify left) hide))
  (property "Footprint" "Package_DIP:DIP-14_W7.62mm_Socket_LongPads" (id 2) (at 39.37 78.74 0) (effects (font (size 1.27 1.27)) hide))
  (property "Datasheet" "http://www.ti.com/lit/gpn/sn74LS04" (id 3) (at 39.37 78.74 0) (effects (font (size 1.27 1.27)) hide)) (pin "14") (pin "7"))

 (symbol (lib_id "OSI600D:8T28 RE{slash}BE AT BOTTOM MIRRORED") (at 50.8 26.67 0) (unit 2) (in_bom yes) (on_board yes)
  (property "Reference" "U74" (id 0) (at 43.18 24.13 0) (effects (font (size 1.27 1.27)) (justify left)))
  (property "Value" "8T28" (id 1) (at 44.45 20.32 0) (effects (font (size 1.27 1.27)) hide))
  (property "Footprint" "Package_DIP:DIP-16_W7.62mm_Socket_LongPads" (id 2) (at 40.64 21.59 0) (effects (font (size 1.27 1.27)) hide))
  (property "Datasheet" "" (id 3) (at 40.64 21.59 0) (effects (font (size 1.27 1.27)) hide)) (pin "16") (pin "8"))

 (symbol (lib_id "OSI600D:LS157 ALT") (at 80.01 26.67 0) (unit 2) (in_bom yes) (on_board yes)
  (property "Reference" "U54" (id 0) (at 77.47 24.13 0) (effects (font (size 1.27 1.27)) (justify left)))
  (property "Value" "LS157" (id 1) (at 76.2 25.4 0) (effects (font (size 1.27 1.27)) hide))
  (property "Footprint" "Package_DIP:DIP-16_W7.62mm_Socket_LongPads" (id 2) (at 76.2 26.67 0) (effects (font (size 1.27 1.27)) hide))
  (property "Datasheet" "" (id 3) (at 76.2 26.67 0) (effects (font (size 1.27 1.27)) hide)) (pin "16") (pin "8"))

 (symbol (lib_id "OSI600D:LS138 U20") (at 102.87 26.67 0) (unit 2) (in_bom yes) (on_board yes)
  (property "Reference" "U20" (id 0) (at 100.33 24.13 0) (effects (font (size 1.27 1.27)) (justify left)))
  (property "Value" "LS138" (id 1) (at 113.7412 33.4522 0) (effects (font (size 1.27 1.27)) (justify left) hide))
  (property "Footprint" "Package_DIP:DIP-16_W7.62mm_Socket_LongPads" (id 2) (at 102.87 26.67 0) (effects (font (size 1.27 1.27)) hide))
  (property "Datasheet" "" (id 3) (at 102.87 26.67 0) (effects (font (size 1.27 1.27)) hide)) (pin "16") (pin "8"))

 (symbol (lib_id "OSI600D:LS157 ALT") (at 68.58 26.67 0) (unit 2) (in_bom yes) (on_board yes)
  (property "Reference" "U53" (id 0) (at 66.04 24.13 0) (effects (font (size 1.27 1.27)) (justify left)))
  (property "Value" "LS157" (id 1) (at 64.77 25.4 0) (effects (font (size 1.27 1.27)) hide))
  (property "Footprint" "Package_DIP:DIP-16_W7.62mm_Socket_LongPads" (id 2) (at 64.77 26.67 0) (effects (font (size 1.27 1.27)) hide))
  (property "Datasheet" "" (id 3) (at 64.77 26.67 0) (effects (font (size 1.27 1.27)) hide)) (pin "16") (pin "8"))

 (symbol (lib_id "OSI600D:8T28 RE{slash}BE AT BOTTOM MIRRORED") (at 27.94 26.67 0) (unit 2) (in_bom yes) (on_board yes)
  (property "Reference" "U24" (id 0) (at 20.32 24.13 0) (effects (font (size 1.27 1.27)) (justify left)))
  (property "Value" "8T28" (id 1) (at 21.59 20.32 0) (effects (font (size 1.27 1.27)) hide))
  (property "Footprint" "Package_DIP:DIP-16_W7.62mm_Socket_LongPads" (id 2) (at 17.78 21.59 0) (effects (font (size 1.27 1.27)) hide))
  (property "Datasheet" "" (id 3) (at 17.78 21.59 0) (effects (font (size 1.27 1.27)) hide)) (pin "16") (pin "8"))

 (symbol (lib_id "power:+5V") (at 27.94 63.5 0) (unit 1) (in_bom yes) (on_board yes) (fields_autoplaced)
  (property "Reference" "#PWR0108" (id 0) (at 27.94 67.31 0) (effects (font (size 1.27 1.27)) hide))
  (property "Value" "+5V" (id 1) (at 27.94 59.9242 0))
  (property "Footprint" "" (id 2) (at 27.94 63.5 0) (effects (font (size 1.27 1.27)) hide))
  (property "Datasheet" "" (id 3) (at 27.94 63.5 0) (effects (font (size 1.27 1.27)) hide)) (pin "1"))

 (symbol (lib_id "OSI600D:8T28 RE{slash}BE ON TOP MIRRORED") (at 39.37 26.67 0) (unit 2) (in_bom yes) (on_board yes)
  (property "Reference" "U25" (id 0) (at 31.75 24.13 0) (effects (font (size 1.27 1.27)) (justify left)))
  (property "Value" "8T28" (id 1) (at 33.02 13.97 0) (effects (font (size 1.27 1.27)) hide))
  (property "Footprint" "Package_DIP:DIP-16_W7.62mm_Socket_LongPads" (id 2) (at 30.48 29.21 0) (effects (font (size 1.27 1.27)) hide))
  (property "Datasheet" "" (id 3) (at 30.48 29.21 0) (effects (font (size 1.27 1.27)) hide)) (pin "16") (pin "8"))

 (symbol (lib_id "power:+5V") (at 27.94 19.05 0) (unit 1) (in_bom yes) (on_board yes) (fields_autoplaced)
  (property "Reference" "#PWR099" (id 0) (at 27.94 22.86 0) (effects (font (size 1.27 1.27)) hide))
  (property "Value" "+5V" (id 1) (at 27.94 15.4742 0))
  (property "Footprint" "" (id 2) (at 27.94 19.05 0) (effects (font (size 1.27 1.27)) hide))
  (property "Datasheet" "" (id 3) (at 27.94 19.05 0) (effects (font (size 1.27 1.27)) hide)) (pin "1"))

 (symbol (lib_id "OSI600D:LS165") (at 57.15 26.67 0) (unit 2) (in_bom yes) (on_board yes)
  (property "Reference" "U42" (id 0) (at 54.61 24.13 0) (effects (font (size 1.27 1.27)) (justify left)))
  (property "Value" "LS165" (id 1) (at 68.0212 33.4522 0) (effects (font (size 1.27 1.27)) (justify left) hide))
  (property "Footprint" "Package_DIP:DIP-16_W7.62mm_Socket_LongPads" (id 2) (at 53.34 24.13 0) (effects (font (size 1.27 1.27)) hide))
  (property "Datasheet" "" (id 3) (at 53.34 24.13 0) (effects (font (size 1.27 1.27)) hide)) (pin "16") (pin "8"))

 (symbol (lib_id "74xx:74LS03") (at 27.94 78.74 0) (unit 5) (in_bom yes) (on_board yes)
  (property "Reference" "U70" (id 0) (at 20.32 68.58 0) (effects (font (size 1.27 1.27)) (justify left)))
  (property "Value" "'03" (id 1) (at 33.782 80.4422 0) (effects (font (size 1.27 1.27)) (justify left) hide))
  (property "Footprint" "Package_DIP:DIP-14_W7.62mm_Socket_LongPads" (id 2) (at 27.94 78.74 0) (effects (font (size 1.27 1.27)) hide))
  (property "Datasheet" "http://www.ti.com/lit/gpn/sn74LS03" (id 3) (at 27.94 78.74 0) (effects (font (size 1.27 1.27)) hide)) (pin "14") (pin "7"))

 (symbol (lib_id "power:GND") (at 27.94 93.98 0) (unit 1) (in_bom yes) (on_board yes) (fields_autoplaced)
  (property "Reference" "#PWR0109" (id 0) (at 27.94 100.33 0) (effects (font (size 1.27 1.27)) hide))
  (property "Value" "GND" (id 1) (at 27.94 98.4234 0))
  (property "Footprint" "" (id 2) (at 27.94 93.98 0) (effects (font (size 1.27 1.27)) hide))
  (property "Datasheet" "" (id 3) (at 27.94 93.98 0) (effects (font (size 1.27 1.27)) hide)) (pin "1"))

 (symbol (lib_id "OSI600D:LS157 ALT") (at 91.44 26.67 0) (unit 2) (in_bom yes) (on_board yes)
  (property "Reference" "U55" (id 0) (at 88.9 24.13 0) (effects (font (size 1.27 1.27)) (justify left)))
  (property "Value" "LS157" (id 1) (at 87.63 25.4 0) (effects (font (size 1.27 1.27)) hide))
  (property "Footprint" "Package_DIP:DIP-16_W7.62mm_Socket_LongPads" (id 2) (at 87.63 26.67 0) (effects (font (size 1.27 1.27)) hide))
  (property "Datasheet" "" (id 3) (at 87.63 26.67 0) (effects (font (size 1.27 1.27)) hide)) (pin "16") (pin "8"))

 (symbol (lib_id "power:GND") (at 27.94 44.45 0) (unit 1) (in_bom yes) (on_board yes) (fields_autoplaced)
  (property "Reference" "#PWR0100" (id 0) (at 27.94 50.8 0) (effects (font (size 1.27 1.27)) hide))
  (property "Value" "GND" (id 1) (at 27.94 48.8934 0))
  (property "Footprint" "" (id 2) (at 27.94 44.45 0) (effects (font (size 1.27 1.27)) hide))
  (property "Datasheet" "" (id 3) (at 27.94 44.45 0) (effects (font (size 1.27 1.27)) hide)) (pin "1")))
